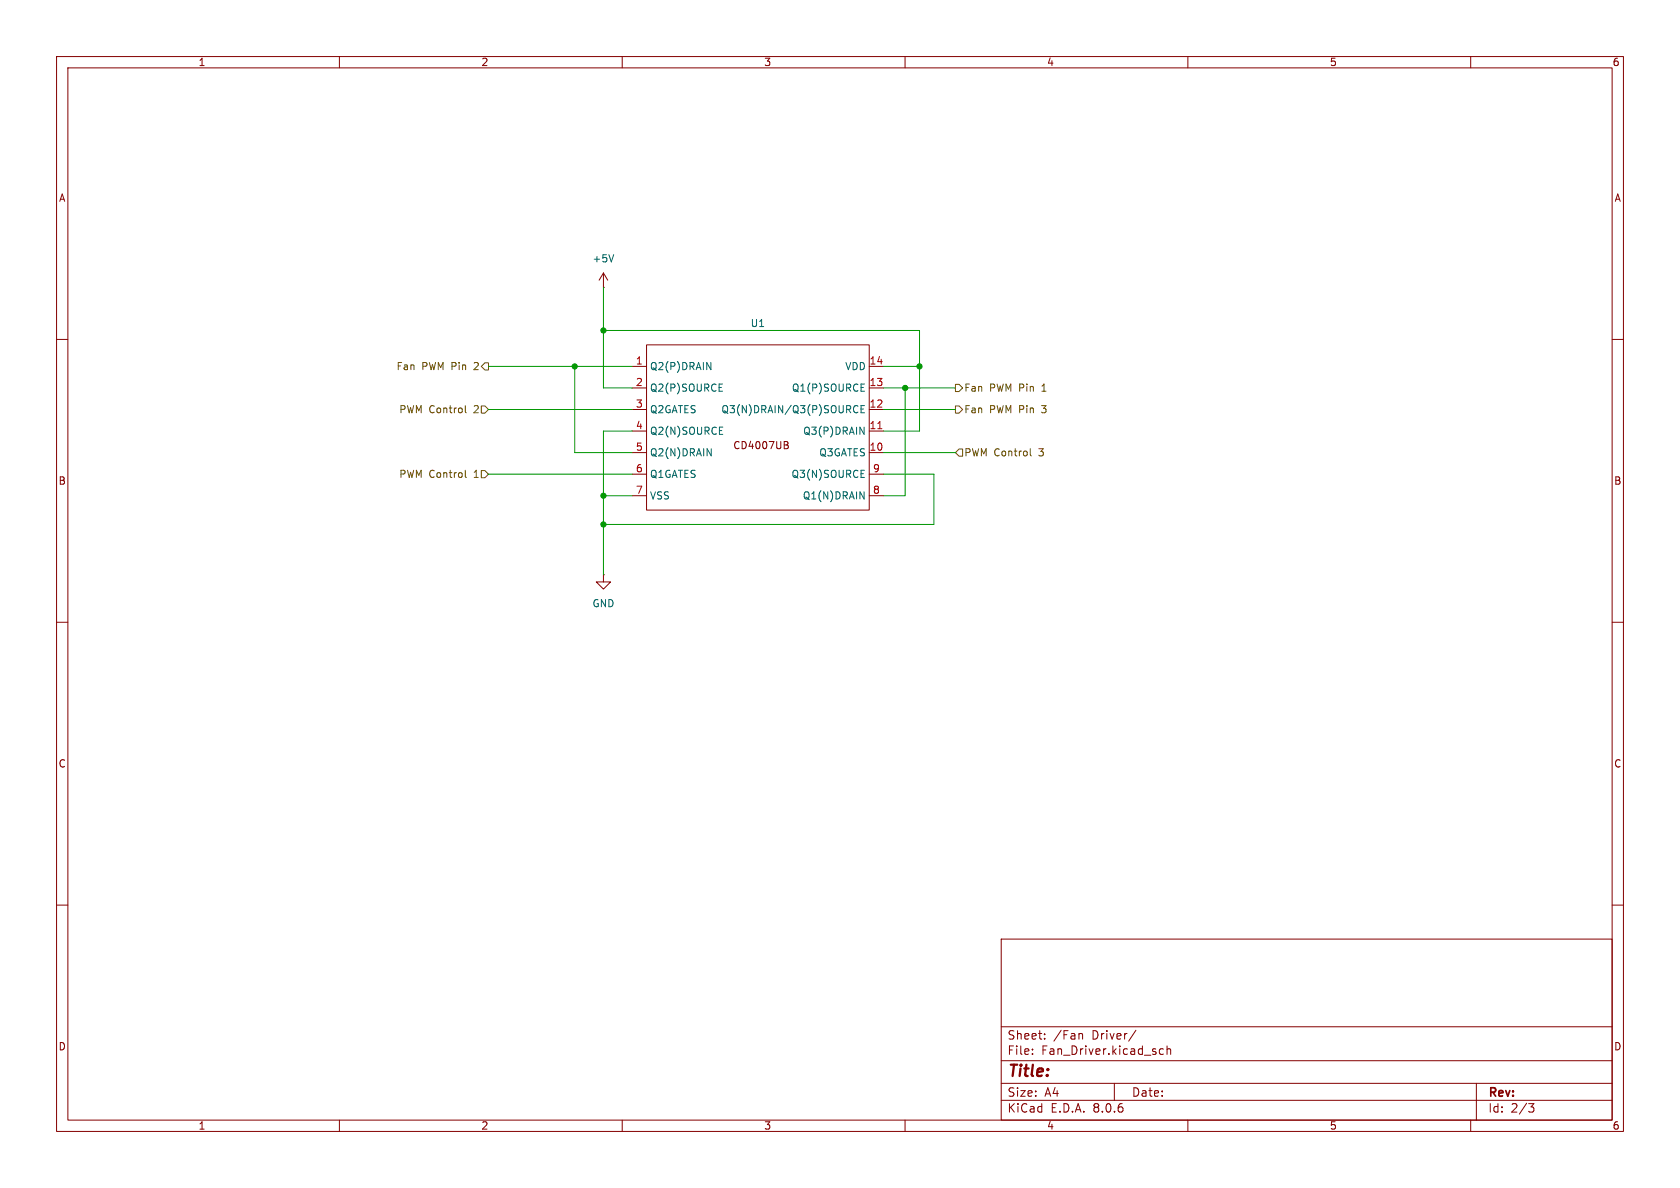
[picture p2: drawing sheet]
<svg xmlns="http://www.w3.org/2000/svg" width="297mm" height="210mm" viewBox="0 0 297 210" stroke-linecap="round" stroke-linejoin="round" font-family="sans-serif">
<g fill="none" stroke="#840000" stroke-width=".18">
<path d="M10 10h277v190h-277zM12 12h273v186h-273zM60 10v2M110 10v2M160 10v2M210 10v2M260 10v2M10 60h2M106.7 50.8h.1M106.7 48.3l-.8 1.2M106.7 48.3v2.5M106.7 48.3l.7 1.2"/>
<path d="M285 60h2M111.8 64.8h2.5M111.8 76.2h2.5M111.8 72.4h2.5M111.8 68.6h2.5M114.3 61h39.4v29.2h-39.4zM138.6 78l.6 .2 .1 .2-.2 .3M138.6 78.7h.5M139.1 78.7l.3 .2-.1 .3-.7 .1M153.7 64.8h2.5M153.7 76.2h2.5M153.7 72.4h2.5"/>
<path d="M153.7 68.6h2.5M111.8 80h2.5M111.8 83.8h2.5M111.8 87.6h2.5M153.7 80h2.5M153.7 83.8h2.5M153.7 87.6h2.5M10 110h2M106.7 101.6v1.3h1.2l-1.2 1.2-1.3-1.2h1.3M106.7 101.6h.1M285 110h2M10 160h2"/>
<path d="M285 160h2M177 166h108v32h-108zM60 198v2M110 198v2M160 198v2M177 194.5h108M177 191.5h108M177 187.5h108M177 181.5h108M182.5 186.3v.1M182.5 185.5v.1M184.7 183.6v.1"/>
<path d="M184.7 182.8v.1M191 182.7l.3 .1 .1 .1v.8M197 191.5v3M200.8 182.1l-1.3 2M205.7 185.5l-.5-.1-.2 .3v.4l.1 .2h.6M206.3 185.5l.2-.1 .4 .1 .1 .9M206.3 184.9v1.5M210 198v2M260 198v2M261 191.5v6.5M270.2 195.1h1l-.5 .6 .4 .1 .1 .5-.3 .3h-.4"/>
</g>
<g fill="none" stroke="#006464" stroke-width=".18">
<path d="M108.5 45l-.4 1.3M124.9 64.1l.8 1.2v-1.2M125 79.3l.7 1.3v-1.3M127.1 69.2h.6M127.1 67.9h.6M127.2 76.8h.6M127.2 75.5h.6M150.9 72.7l.4 .3 .4-.2M151.7 71.8l-.4-.1-.4 .3M152 75.5l.8 1.3v-1.3M152.2 72.3h.4M152.2 69.2h.6"/>
<path d="M152.2 67.9h.6M152.8 71.7h-.6v1.3h.6M152 86.9l.8 1.3v-1.3M152.2 84.4h.6M152.2 83.1h.6"/>
</g>
<path d="M155.2 75.8h.7" fill="none" stroke="#a90000" stroke-width=".18"/>
<path d="M82.3 71.7v1.1l.1 .2M85.1 71.8h.6l.7 .6-.7 .6h-.6zM85.7 64.1h.7v1.3h-.7l-.6-.6zM168.9 71.8h.6l.7 .6-.7 .6h-.6zM168.9 67.9h.6l.7 .7-.7 .6h-.6zM169.5 79.4h.7v1.2h-.7l-.6-.6zM182.1 79.3v1.1l.2 .2M82.3 83.1v1.1l.1 .2M85.1 83.2h.6l.7 .6-.7 .7h-.6z" fill="none" stroke="#725600" stroke-width=".18"/>
<g fill="none" stroke="#009600" stroke-width=".18">
<path d="M106.7 50.8v17.8h5.1M106.7 58.4h55.9v17.8h-6.4M86.4 72.4h25.4M86.4 64.8h25.4M101.6 64.8v15.2h10.2M111.8 76.2h-5.1v25.4M156.2 68.6h12.7M156.2 72.4h12.7M156.2 64.8h6.4M160 68.6v19h-3.8M86.4 83.8h25.4M106.7 87.6h5.1"/>
<path d="M156.2 80h12.7M156.2 83.8h8.9v8.9h-58.4"/>
</g>
<g fill="#009600" stroke="#009600" stroke-width=".18">
<circle cx="160" cy="68.6" r=".46"/>
<circle cx="162.6" cy="64.8" r=".46"/>
<circle cx="106.7" cy="58.4" r=".46"/>
<circle cx="101.6" cy="64.8" r=".46"/>
<circle cx="106.7" cy="92.7" r=".46"/>
<circle cx="106.7" cy="87.6" r=".46"/>
</g>
<text font-size="2.8" fill="#840000" x="178" y="190.9">Title:</text>
<g font-size="2.1" fill="#840000">
<text x="178" y="184">Sheet:</text>
<text x="186.2" y="184">/Fan</text>
<text x="193.1" y="184">Driver/</text>
<text x="178" y="186.7">File:</text>
<text x="184.1" y="186.7">Fan_Driver.kicad_sch</text>
<text x="178" y="196.9">KiCad</text>
<text x="178" y="194.1">Size:</text>
<text x="184.7" y="194.1">A4</text>
<text x="185.7" y="196.9">E.D.A.</text>
<text x="193.3" y="196.9">8.0.6</text>
<text x="200" y="194.1">Date:</text>
<text x="263" y="194.3">Rev:</text>
<text x="263" y="196.9">Id:</text>
<text x="267.1" y="196.9">2/3</text>
</g>
<g font-size="1.8" fill="#840000">
<text x="35" y="11.9">1</text>
<text x="85" y="11.9">2</text>
<text x="135" y="11.9">3</text>
<text x="185" y="11.9">4</text>
<text x="235" y="11.9">5</text>
<text x="285" y="11.9">6</text>
<text x="10.3" y="35.9">A</text>
<text x="285.3" y="35.9">A</text>
<text x="129.5" y="79.6">CD4007UB</text>
<text x="10.3" y="85.9">B</text>
<text x="285.3" y="85.9">B</text>
<text x="10.3" y="135.9">C</text>
<text x="285.3" y="135.9">C</text>
<text x="10.3" y="185.9">D</text>
<text x="285.3" y="185.9">D</text>
<text x="35" y="199.9">1</text>
<text x="85" y="199.9">2</text>
<text x="135" y="199.9">3</text>
<text x="185" y="199.9">4</text>
<text x="235" y="199.9">5</text>
<text x="285" y="199.9">6</text>
</g>
<g font-size="1.8" fill="#006464">
<text x="104.6" y="46.6">+5V</text>
<text x="132.6" y="58">U1</text>
<text x="114.8" y="65.6">Q2(P)DRAIN</text>
<text x="149.3" y="65.6">VDD</text>
<text x="114.8" y="69.4">Q2(P)SOURCE</text>
<text x="139.9" y="69.4">Q1(P)SOURCE</text>
<text x="114.8" y="73.3">Q2GATES</text>
<text x="114.8" y="77.1">Q2(N)SOURCE</text>
<text x="127.4" y="73.3">Q3(N)DRAIN/Q3(P)SOURCE</text>
<text x="141.9" y="77.1">Q3(P)DRAIN</text>
<text x="114.8" y="80.9">Q2(N)DRAIN</text>
<text x="144.7" y="80.9">Q3GATES</text>
<text x="114.8" y="84.7">Q1GATES</text>
<text x="114.8" y="88.5">VSS</text>
<text x="139.8" y="84.7">Q3(N)SOURCE</text>
<text x="141.8" y="88.5">Q1(N)DRAIN</text>
<text x="104.6" y="107.5">GND</text>
</g>
<g font-size="1.8" fill="#725600">
<text x="70" y="65.6">Fan</text>
<text x="74.6" y="65.6">PWM Pin</text>
<text x="84.1" y="65.6">2</text>
<text x="170.4" y="69.4">Fan</text>
<text x="174.9" y="69.4">PWM Pin</text>
<text x="184.5" y="69.4">1</text>
<text x="70.5" y="73.3">PWM Control</text>
<text x="83.9" y="73.3">2</text>
<text x="170.4" y="73.3">Fan</text>
<text x="174.9" y="73.3">PWM Pin</text>
<text x="184.5" y="73.3">3</text>
<text x="170.4" y="80.9">PWM Control</text>
<text x="183.8" y="80.9">3</text>
<text x="70.5" y="84.7">PWM Control</text>
<text x="83.9" y="84.7">1</text>
</g>
<g font-size="1.8" fill="#a90000">
<text x="112.3" y="64.5">1</text>
<text x="153.6" y="64.5">14</text>
<text x="112.3" y="68.3">2</text>
<text x="153.6" y="68.3">13</text>
<text x="112.3" y="72.1">3</text>
<text x="112.3" y="75.9">4</text>
<text x="153.6" y="75.9">11</text>
<text x="153.6" y="72.1">12</text>
<text x="112.3" y="79.8">5</text>
<text x="112.3" y="83.6">6</text>
<text x="153.6" y="79.8">10</text>
<text x="154.2" y="83.6">9</text>
<text x="112.3" y="87.4">7</text>
<text x="154.2" y="87.4">8</text>
</g>
</svg>
